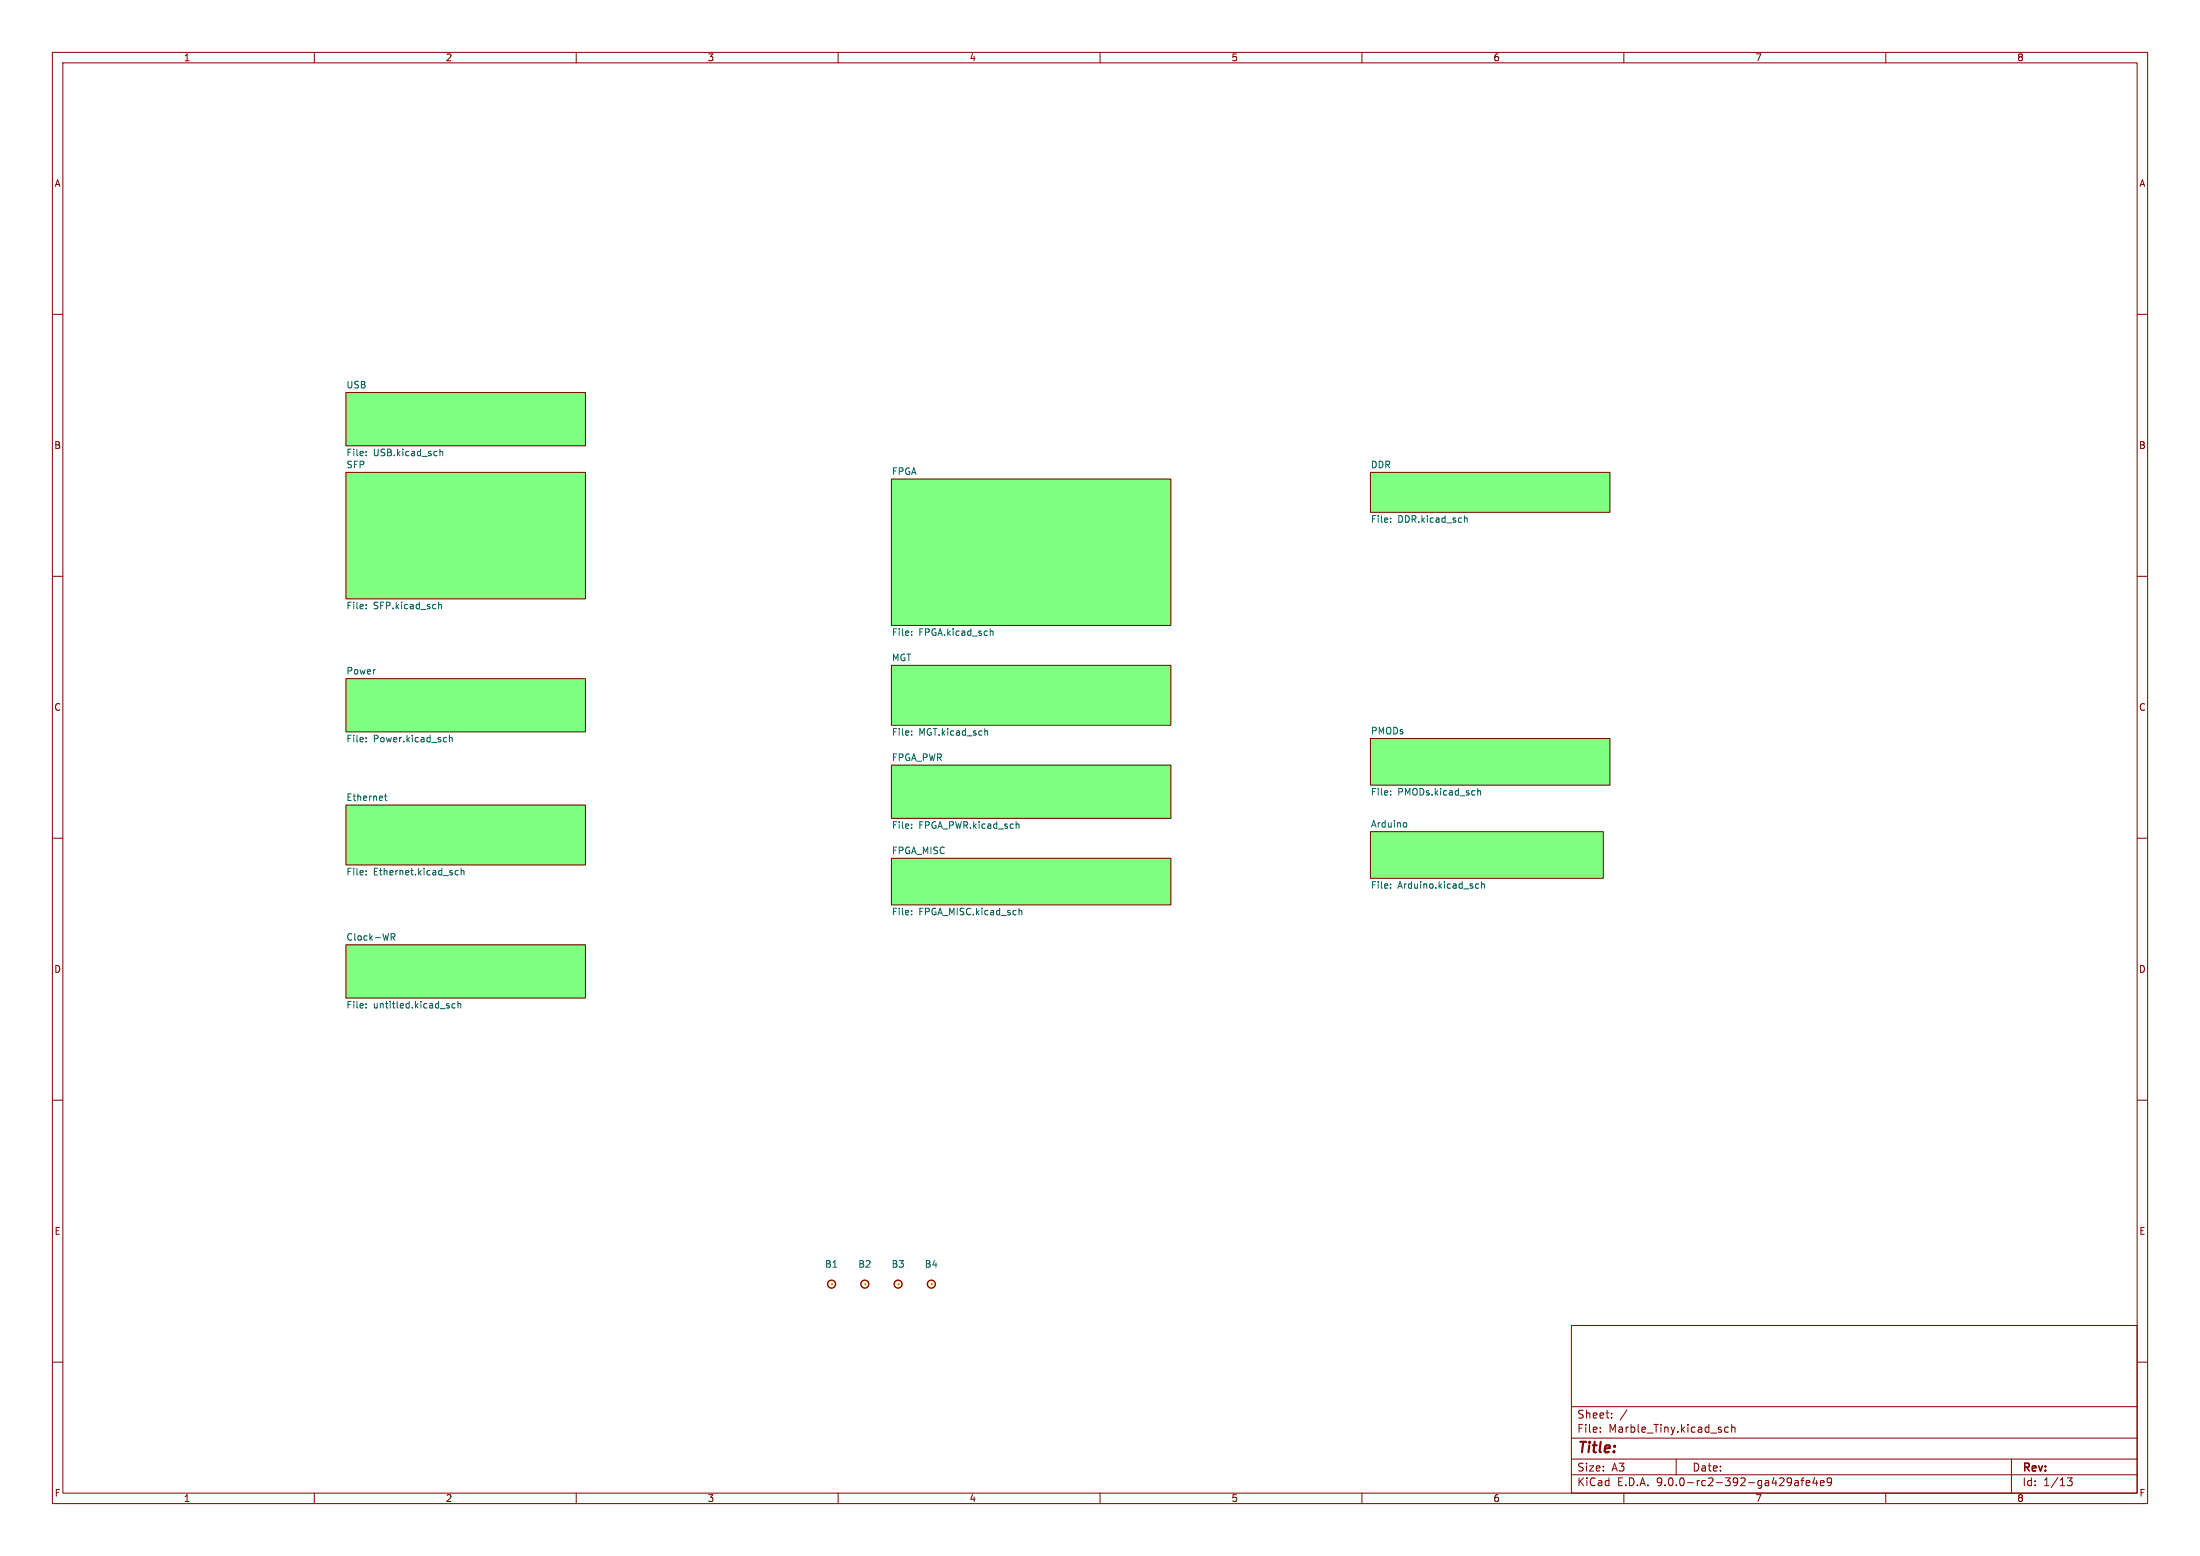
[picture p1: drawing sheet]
<svg xmlns="http://www.w3.org/2000/svg" width="420mm" height="297mm" viewBox="0 0 420 297" stroke-linecap="round" stroke-linejoin="round" font-family="sans-serif">
<g fill="none" stroke="#840000" stroke-width=".19">
<path d="M10 10h400v277h-400zM12 12h396v273h-396zM60 10v2M110 10v2M160 10v2M210 10v2M260 10v2M310 10v2M360 10v2M10 60h2M408 60h2M10 110h2"/>
<path d="M408 110h2M10 160h2M408 160h2M10 210h2M408 210h2M158.7 245.1h.1M165.1 245.1h.1M171.4 245.1h.1M177.8 245.1h.1M300 253h108v32h-108zM10 260h2M300 278.5h108"/>
<path d="M300 274.5h108M300 268.5h108M305.5 273.2v.2M305.5 272.5v.1M307.7 270.5v.2M307.7 269.8v.1M310.6 269.1l-1.3 1.9M320 278.5v3M329.9 272.5l-.4-.1-.3 .3 .2 .6h.5M330.6 272.5l.2-.1 .4 .1v.9M330.6 271.9v1.5M384 278.5v6.5"/>
<path d="M408 260h2M60 285v2M110 285v2M160 285v2M210 285v2M260 285v2M300 281.5h108M310 285v2M342.7 282.7h.5l.1 .9M343.3 282.9l-.5 .1a.29 .29 0 0 0-.2 .3 .29 .29 0 0 0 .2 .3l.5-.1M343.8 282.6h.6M344.4 282.1l-.4 .2v1.3"/>
<path d="M344.8 283.1l.7-.2-.1-.2-.4-.1-.2 .2 .1 .7h.5M346.4 282l-.3 1.1h.9M346.8 282.6v1M347.5 283.1l.7-.2v-.2l-.5-.1-.2 .2 .1 .7h.6M349.7 282.7l-.3 .3h-.3l-.3-.3 .1-.5 .5-.1 .2 .1a.99 .99 0 0 1-.4 1.4h-.3M360 285v2M394.7 282.1h.9l-.5 .6 .4 .1v.6l-.2 .2-.6-.1"/>
</g>
<g fill="#80ff80" stroke="#80ff80" stroke-width=".19">
<path d="M66 129.5h45.8v10.2h-45.8z"/>
<path d="M66 153.7h45.8v11.4h-45.8z"/>
<path d="M66 180.3h45.8v10.2h-45.8z"/>
<path d="M66 74.9h45.8v10.2h-45.8z"/>
<path d="M66 90.2h45.8v24.1h-45.8z"/>
<path d="M261.6 141h45.7v8.9h-45.7z"/>
<path d="M170.2 91.4h53.3v28h-53.3z"/>
<path d="M261.6 158.8h44.5v8.8h-44.5z"/>
<path d="M261.6 90.2h45.7v7.6h-45.7z"/>
<path d="M170.2 127h53.3v11.4h-53.3z"/>
<path d="M170.2 163.8h53.3v8.9h-53.3z"/>
<path d="M170.2 146.1h53.3v10.1h-53.3z"/>
</g>
<path d="M66 74.9h45.8v10.2h-45.8zM66 90.2h45.8v24.1h-45.8zM170.2 91.4h53.3v28h-53.3zM261.6 90.2h45.7v7.6h-45.7zM66 129.5h45.8v10.2h-45.8zM170.2 127h53.3v11.4h-53.3zM66 153.7h45.8v11.4h-45.8zM170.2 146.1h53.3v10.1h-53.3zM261.6 141h45.7v8.9h-45.7zM261.6 158.8h44.5v8.8h-44.5zM170.2 163.8h53.3v8.9h-53.3zM66 180.3h45.8v10.2h-45.8z" fill="none" stroke="#800000" stroke-width=".19"/>
<g fill="none" stroke="#006464" stroke-width=".19">
<path d="M69.9 86.2v.1M69.9 86.9v.1M84 85.7v1.3M84 86.3l.2-.1h.3v.8M265.5 98.9v.1M265.5 99.6v.1M279.6 98.4v1.3M279.6 99l.1-.1h.3l.1 .8M69.9 115.4v.1M69.9 116.1v.1M83.7 114.9v1.3M83.7 115.5l.2-.1h.3l.1 .8"/>
<path d="M174 121.2v.1M174 120.5v.1M174 139.6v.1M188.2 139.5l.3 .2v.6M189 120.6l.2-.2 .3 .1 .1 .8M69.9 141.5v.1M69.9 140.8v.1M73.4 151.9h.5M73.6 151.5v1.1l.3 .2M85.1 140.8h.2M85.3 141.5l-.2 .1M85.8 140.3v1.3"/>
<path d="M85.8 140.9l.2-.1h.3v.8M174 140.2v.1M174 157.3v.2M174 158v.1M194.2 157.3l.3 .2v.6M265.5 151.6v.2M265.5 151v.1M268.1 157l.3 .1 .2 .2-.1 .5-.4 .1M282.1 150.5v1.3M282.1 151l.2-.1 .3 .1v.8M69.9 166.2v.1M69.9 166.9v.1"/>
<path d="M74.7 178.9l.6-.1 .1-.2-.1-.3-.6-.1v1.3M75 178.9l.4 .6M87.5 166.2h-.4l-.2 .2 .1 .5h.5M88 166.3l.2-.1h.3l.1 .8M88 165.7v1.3M174 173.8v.2M174 174.5v.1M194.5 173.4v1.2M194.5 173.9l.2-.1h.3l.1 .8M265.5 168.8v.1M265.5 169.4v.1M281.7 169.4l.2 .1h.4"/>
<path d="M282.3 168.8l-.4-.1-.2 .1M282.8 168.8l.2-.1 .3 .1 .1 .7M282.8 168.3v1.2M69.9 191.6v.1M69.9 192.3v.1M86.9 191.6h-.4l-.2 .2 .1 .5h.5M87.4 191.7l.2-.1h.3l.1 .8M87.4 191.1v1.3"/>
</g>
<g fill="#ffffc2" stroke="#ffffc2" stroke-width=".19">
<circle cx="165.1" cy="245.1" r=".76"/>
<circle cx="177.8" cy="245.1" r=".76"/>
<circle cx="158.7" cy="245.1" r=".76"/>
<circle cx="171.4" cy="245.1" r=".76"/>
</g>
<g fill="none" stroke="#840000" stroke-width=".25">
<circle cx="158.7" cy="245.1" r=".76"/>
<circle cx="165.1" cy="245.1" r=".76"/>
<circle cx="171.4" cy="245.1" r=".76"/>
<circle cx="177.8" cy="245.1" r=".76"/>
</g>
<text font-size="2.8" fill="#840000" x="301" y="277.9">Title:</text>
<g font-size="2.1" fill="#840000">
<text x="301" y="273.7">File:</text>
<text x="301" y="271">Sheet:</text>
<text x="307.1" y="273.7">Marble_Tiny.kicad_sch</text>
<text x="301" y="281.1">Size:</text>
<text x="307.6" y="281.1">A3</text>
<text x="323" y="281.1">Date:</text>
<text x="386" y="281.3">Rev:</text>
<text x="301" y="283.9">KiCad</text>
<text x="308.7" y="283.9">E.D.A.</text>
<text x="316.3" y="283.9">9.0.0-rc2-392-ga429afe4e9</text>
<text x="386" y="283.9">Id:</text>
<text x="390.1" y="283.9">1/13</text>
</g>
<g font-size="1.8" fill="#840000">
<text x="35" y="11.9">1</text>
<text x="85" y="11.9">2</text>
<text x="135" y="11.9">3</text>
<text x="185" y="11.9">4</text>
<text x="235" y="11.9">5</text>
<text x="285" y="11.9">6</text>
<text x="335" y="11.9">7</text>
<text x="385" y="11.9">8</text>
<text x="10.3" y="35.9">A</text>
<text x="408.3" y="35.9">A</text>
<text x="10.3" y="85.9">B</text>
<text x="408.2" y="85.9">B</text>
<text x="10.3" y="135.9">C</text>
<text x="408.2" y="135.9">C</text>
<text x="10.3" y="185.9">D</text>
<text x="408.2" y="185.9">D</text>
<text x="10.3" y="235.9">E</text>
<text x="408.3" y="235.9">E</text>
<text x="10.3" y="285.9">F</text>
<text x="35" y="286.9">1</text>
<text x="85" y="286.9">2</text>
<text x="135" y="286.9">3</text>
<text x="185" y="286.9">4</text>
<text x="235" y="286.9">5</text>
<text x="285" y="286.9">6</text>
<text x="335" y="286.9">7</text>
<text x="385" y="286.9">8</text>
<text x="408.3" y="285.9">F</text>
</g>
<g font-size="1.8" fill="#006464">
<text x="66" y="74.2">USB</text>
<text x="66" y="87.4">File:</text>
<text x="66" y="89.5">SFP</text>
<text x="71.3" y="87.4">USB.kicad_sch</text>
<text x="261.6" y="89.5">DDR</text>
<text x="170.2" y="90.7">FPGA</text>
<text x="261.6" y="100.1">File:</text>
<text x="266.8" y="100.1">DDR.kicad_sch</text>
<text x="66" y="116.6">File:</text>
<text x="71.3" y="116.6">SFP.kicad_sch</text>
<text x="170.2" y="121.7">File:</text>
<text x="175.4" y="121.7">FPGA.kicad_sch</text>
<text x="66" y="128.8">Power</text>
<text x="170.2" y="126.3">MGT</text>
<text x="66" y="142">File:</text>
<text x="71.3" y="142">Power.kicad_sch</text>
<text x="170.2" y="140.7">File:</text>
<text x="175.4" y="140.7">MGT.kicad_sch</text>
<text x="261.6" y="140.3">PMODs</text>
<text x="170.2" y="145.3">FPGA_PWR</text>
<text x="66" y="153">Ethernet</text>
<text x="261.6" y="152.2">File:</text>
<text x="266.8" y="152.2">PMODs.kicad_sch</text>
<text x="170.2" y="158.5">File:</text>
<text x="175.4" y="158.5">FPGA_PWR.kicad_sch</text>
<text x="261.6" y="158">Arduino</text>
<text x="66" y="167.4">File:</text>
<text x="71.3" y="167.4">Ethernet.kicad_sch</text>
<text x="170.2" y="163.1">FPGA_MISC</text>
<text x="261.6" y="170">File:</text>
<text x="266.8" y="170">Arduino.kicad_sch</text>
<text x="66" y="179.6">Clock-WR</text>
<text x="170.2" y="175">File:</text>
<text x="175.4" y="175">FPGA_MISC.kicad_sch</text>
<text x="66" y="192.8">File:</text>
<text x="71.3" y="192.8">untitled.kicad_sch</text>
<text x="157.4" y="242.2">B1</text>
<text x="163.8" y="242.2">B2</text>
<text x="170.1" y="242.2">B3</text>
<text x="176.5" y="242.2">B4</text>
</g>
</svg>
